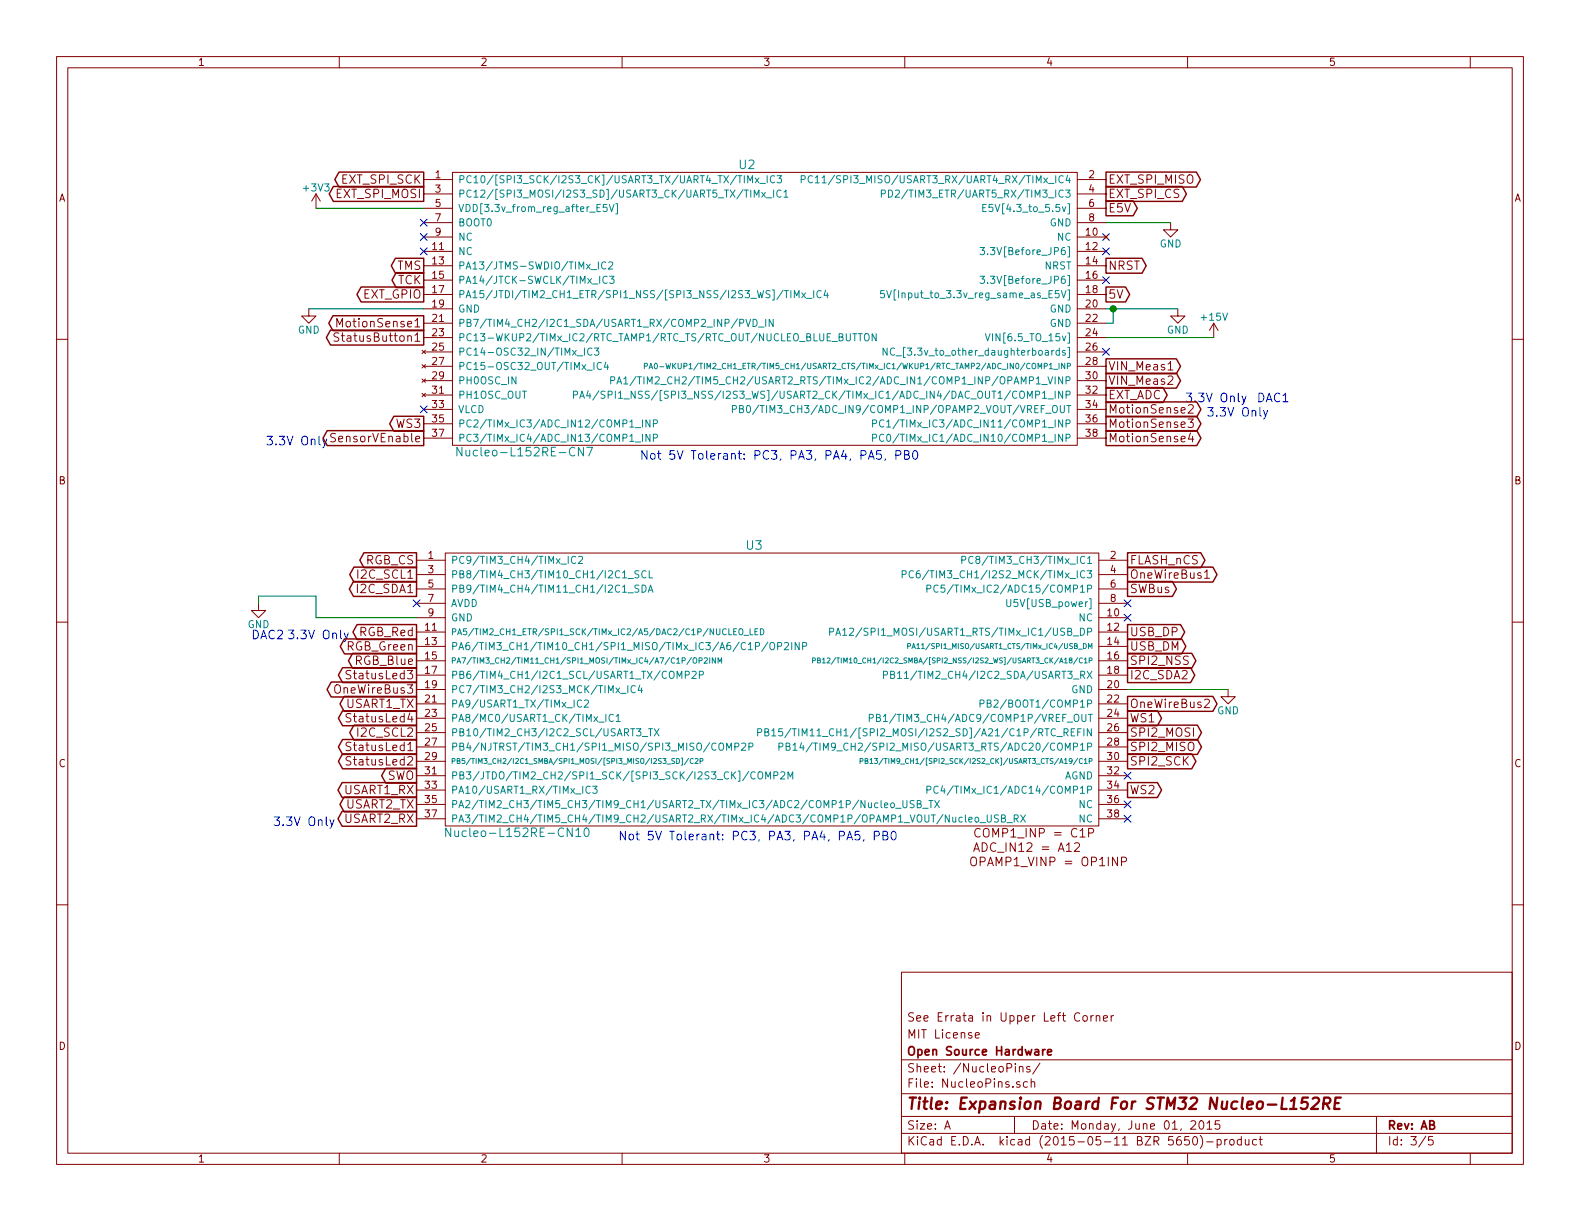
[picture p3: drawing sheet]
EESchema Schematic File Version 2
LIBS:power
LIBS:device
LIBS:transistors
LIBS:conn
LIBS:linear
LIBS:regul
LIBS:74xx
LIBS:cmos4000
LIBS:adc-dac
LIBS:memory
LIBS:xilinx
LIBS:special
LIBS:microcontrollers
LIBS:dsp
LIBS:microchip
LIBS:analog_switches
LIBS:motorola
LIBS:texas
LIBS:intel
LIBS:audio
LIBS:interface
LIBS:digital-audio
LIBS:philips
LIBS:display
LIBS:cypress
LIBS:siliconi
LIBS:opto
LIBS:atmel
LIBS:contrib
LIBS:valves
LIBS:dustin
LIBS:ProtoBoard-cache
EELAYER 25 0
EELAYER END
$Descr A 11000 8500
encoding utf-8
Sheet 3 5
Title "Expansion Board For STM32 Nucleo-L152RE"
Date "Monday, June 01, 2015"
Rev "AB"
Comp "Open Source Hardware"
Comment1 "MIT License"
Comment2 "See Errata in Upper Left Corner"
Comment3 ""
Comment4 ""
$EndDescr
NoConn ~ 7700 1650
$Comp
L Nucleo-L152RE-CN7 U2
U 1 1
P 5200 2150
F 0 "U2" H 5200 3150 60  0000 C CNN
F 1 "Nucleo-L152RE-CN7" H 3650 1150 60  0000 C CNN
F 2 "Pin_Headers:Pin_Header_Straight_2x19" H 5450 2100 60  0001 C CNN
F 3 "" H 5450 2100 60  0000 C CNN
F 4 "497-14363-ND" H 5200 2150 60  0001 C CNN "Digikey Part Number"
F 5 "NUCLEO-L152RE" H 11500 1600 60  0001 C CNN "MFG"
	1    5200 2150
	1    0    0    -1  
$EndComp
$Comp
L Nucleo-L152RE-CN10 U3
U 1 1
P 5350 4800
F 0 "U3" H 5250 5800 60  0000 C CNN
F 1 "Nucleo-L152RE-CN10" H 3600 3800 60  0000 C CNN
F 2 "Pin_Headers:Pin_Header_Straight_2x19" H 5350 2900 60  0001 C CNN
F 3 "" H 5350 2900 60  0000 C CNN
F 4 "40 2.54 female round header pin" H 5350 4800 60  0001 C CNN "Ebay"
	1    5350 4800
	1    0    0    -1  
$EndComp
Text Notes 6250 5850 2    60   ~ 0
Not 5V Tolerant: PC3, PA3, PA4, PA5, PB0
Text Notes 6400 3200 2    60   ~ 0
Not 5V Tolerant: PC3, PA3, PA4, PA5, PB0
$Comp
L GND #PWR028
U 1 1
P 8200 2150
F 0 "#PWR028" H 8200 1900 50  0001 C CNN
F 1 "GND" H 8200 2000 50  0000 C CNN
F 2 "" H 8200 2150 60  0000 C CNN
F 3 "" H 8200 2150 60  0000 C CNN
	1    8200 2150
	1    0    0    -1  
$EndComp
$Comp
L GND #PWR029
U 1 1
P 8150 1550
F 0 "#PWR029" H 8150 1300 50  0001 C CNN
F 1 "GND" H 8150 1400 50  0000 C CNN
F 2 "" H 8150 1550 60  0000 C CNN
F 3 "" H 8150 1550 60  0000 C CNN
	1    8150 1550
	1    0    0    -1  
$EndComp
Text Notes 1750 4450 0    60   ~ 0
DAC2
Text Notes 8750 2800 0    60   ~ 0
DAC1
NoConn ~ 2950 2850
NoConn ~ 2950 1550
$Comp
L GND #PWR030
U 1 1
P 8550 4800
F 0 "#PWR030" H 8550 4550 50  0001 C CNN
F 1 "GND" H 8550 4650 50  0000 C CNN
F 2 "" H 8550 4800 60  0000 C CNN
F 3 "" H 8550 4800 60  0000 C CNN
	1    8550 4800
	1    0    0    -1  
$EndComp
$Comp
L GND #PWR031
U 1 1
P 1800 4200
F 0 "#PWR031" H 1800 3950 50  0001 C CNN
F 1 "GND" H 1800 4050 50  0000 C CNN
F 2 "" H 1800 4200 60  0000 C CNN
F 3 "" H 1800 4200 60  0000 C CNN
	1    1800 4200
	1    0    0    -1  
$EndComp
$Comp
L GND #PWR032
U 1 1
P 2150 2150
F 0 "#PWR032" H 2150 1900 50  0001 C CNN
F 1 "GND" H 2150 2000 50  0000 C CNN
F 2 "" H 2150 2150 60  0000 C CNN
F 3 "" H 2150 2150 60  0000 C CNN
	1    2150 2150
	1    0    0    -1  
$EndComp
NoConn ~ 2900 4200
NoConn ~ 7850 5400
$Comp
L +15V #PWR033
U 1 1
P 8450 2350
F 0 "#PWR033" H 8450 2200 50  0001 C CNN
F 1 "+15V" H 8450 2490 50  0000 C CNN
F 2 "" H 8450 2350 60  0000 C CNN
F 3 "" H 8450 2350 60  0000 C CNN
	1    8450 2350
	1    0    0    -1  
$EndComp
$Comp
L +3V3 #PWR034
U 1 1
P 2200 1450
F 0 "#PWR034" H 2200 1300 50  0001 C CNN
F 1 "+3V3" H 2200 1590 50  0000 C CNN
F 2 "" H 2200 1450 60  0000 C CNN
F 3 "" H 2200 1450 60  0000 C CNN
	1    2200 1450
	1    0    0    -1  
$EndComp
NoConn ~ 7700 2450
NoConn ~ 7700 1950
NoConn ~ 7700 1750
Text Notes 8400 2900 0    60   ~ 0
3.3V Only
Text Notes 2000 4450 0    60   ~ 0
3.3V Only
Text Notes 1900 5750 0    60   ~ 0
3.3V Only
Text Notes 8250 2800 0    60   ~ 0
3.3V Only
Text Notes 1850 3100 0    60   ~ 0
3.3V Only
NoConn ~ 2950 1650
NoConn ~ 2950 1750
NoConn ~ 7850 5600
NoConn ~ 7850 5700
NoConn ~ 7850 4300
Wire Wire Line
	2200 1450 2950 1450
Wire Wire Line
	7700 1550 8150 1550
Wire Wire Line
	2150 2150 2950 2150
Wire Wire Line
	7700 2350 8450 2350
Wire Wire Line
	2900 4300 2200 4300
Wire Wire Line
	2200 4300 2200 4150
Wire Wire Line
	2200 4150 1800 4150
Wire Wire Line
	1800 4150 1800 4200
Wire Wire Line
	7700 2250 7750 2250
Wire Wire Line
	7750 2250 7750 2150
Wire Wire Line
	7700 2150 8200 2150
Connection ~ 7750 2150
Text GLabel 7700 1250 2    59   Output ~ 0
EXT_SPI_MISO
Text GLabel 2950 3050 0    59   Output ~ 0
SensorVEnable
Text GLabel 7700 1450 2    59   Output ~ 0
E5V
Text GLabel 7700 1850 2    59   Output ~ 0
NRST
Text GLabel 7700 2050 2    59   Output ~ 0
5V
Text GLabel 7700 2550 2    59   Output ~ 0
VIN_Meas1
Text GLabel 7700 2650 2    59   Output ~ 0
VIN_Meas2
Text GLabel 7700 2750 2    59   Output ~ 0
EXT_ADC
Text GLabel 7700 2850 2    59   Output ~ 0
MotionSense2
Text GLabel 7700 2950 2    59   Output ~ 0
MotionSense3
Text GLabel 7700 3050 2    59   Output ~ 0
MotionSense4
Text GLabel 2950 1250 0    59   Output ~ 0
EXT_SPI_SCK
Text GLabel 2950 1350 0    59   Output ~ 0
EXT_SPI_MOSI
Text GLabel 2950 1850 0    59   Output ~ 0
TMS
Text GLabel 2950 1950 0    59   Output ~ 0
TCK
Text GLabel 7700 1350 2    59   Output ~ 0
EXT_SPI_CS
Text GLabel 2950 2050 0    59   Output ~ 0
EXT_GPIO
Text GLabel 2950 2350 0    59   Output ~ 0
StatusButton1
Text GLabel 2950 2950 0    59   Output ~ 0
WS3
Text GLabel 2950 2250 0    59   Output ~ 0
MotionSense1
Text GLabel 2900 3900 0    59   Output ~ 0
RGB_CS
Text GLabel 2900 4000 0    59   Output ~ 0
I2C_SCL1
Text GLabel 2900 4100 0    59   Output ~ 0
I2C_SDA1
Text GLabel 2900 4400 0    59   Output ~ 0
RGB_Red
Text GLabel 2900 4500 0    59   Output ~ 0
RGB_Green
Text GLabel 2900 4600 0    59   Output ~ 0
RGB_Blue
Text GLabel 2900 4700 0    59   Output ~ 0
StatusLed3
Text GLabel 2900 4800 0    59   Output ~ 0
OneWireBus3
Text GLabel 2900 4900 0    59   Output ~ 0
USART1_TX
Text GLabel 2900 5000 0    59   Output ~ 0
StatusLed4
Text GLabel 2900 5100 0    59   Output ~ 0
I2C_SCL2
Text GLabel 2900 5200 0    59   Output ~ 0
StatusLed1
Text GLabel 2900 5300 0    59   Output ~ 0
StatusLed2
Text GLabel 2900 5400 0    59   Output ~ 0
SWO
Text GLabel 2900 5500 0    59   Output ~ 0
USART1_RX
Text GLabel 2900 5600 0    59   Output ~ 0
USART2_TX
Text GLabel 2900 5700 0    59   Output ~ 0
USART2_RX
Text GLabel 7850 3900 2    59   Output ~ 0
FLASH_nCS
Text GLabel 7850 4000 2    59   Output ~ 0
OneWireBus1
Text GLabel 7850 4100 2    59   Output ~ 0
SWBus
Text GLabel 7850 4400 2    59   Output ~ 0
USB_DP
Text GLabel 7850 4500 2    59   Output ~ 0
USB_DM
Text GLabel 7850 4700 2    59   Output ~ 0
I2C_SDA2
Text GLabel 7850 4600 2    59   Output ~ 0
SPI2_NSS
Text GLabel 7850 4900 2    59   Output ~ 0
OneWireBus2
Text GLabel 7850 5000 2    59   Output ~ 0
WS1
Text GLabel 7850 5100 2    59   Output ~ 0
SPI2_MOSI
Text GLabel 7850 5200 2    59   Output ~ 0
SPI2_MISO
Text GLabel 7850 5300 2    59   Output ~ 0
SPI2_SCK
Text GLabel 7850 5500 2    59   Output ~ 0
WS2
Wire Wire Line
	7850 4800 8550 4800
NoConn ~ 7850 4200
$EndSCHEMATC
